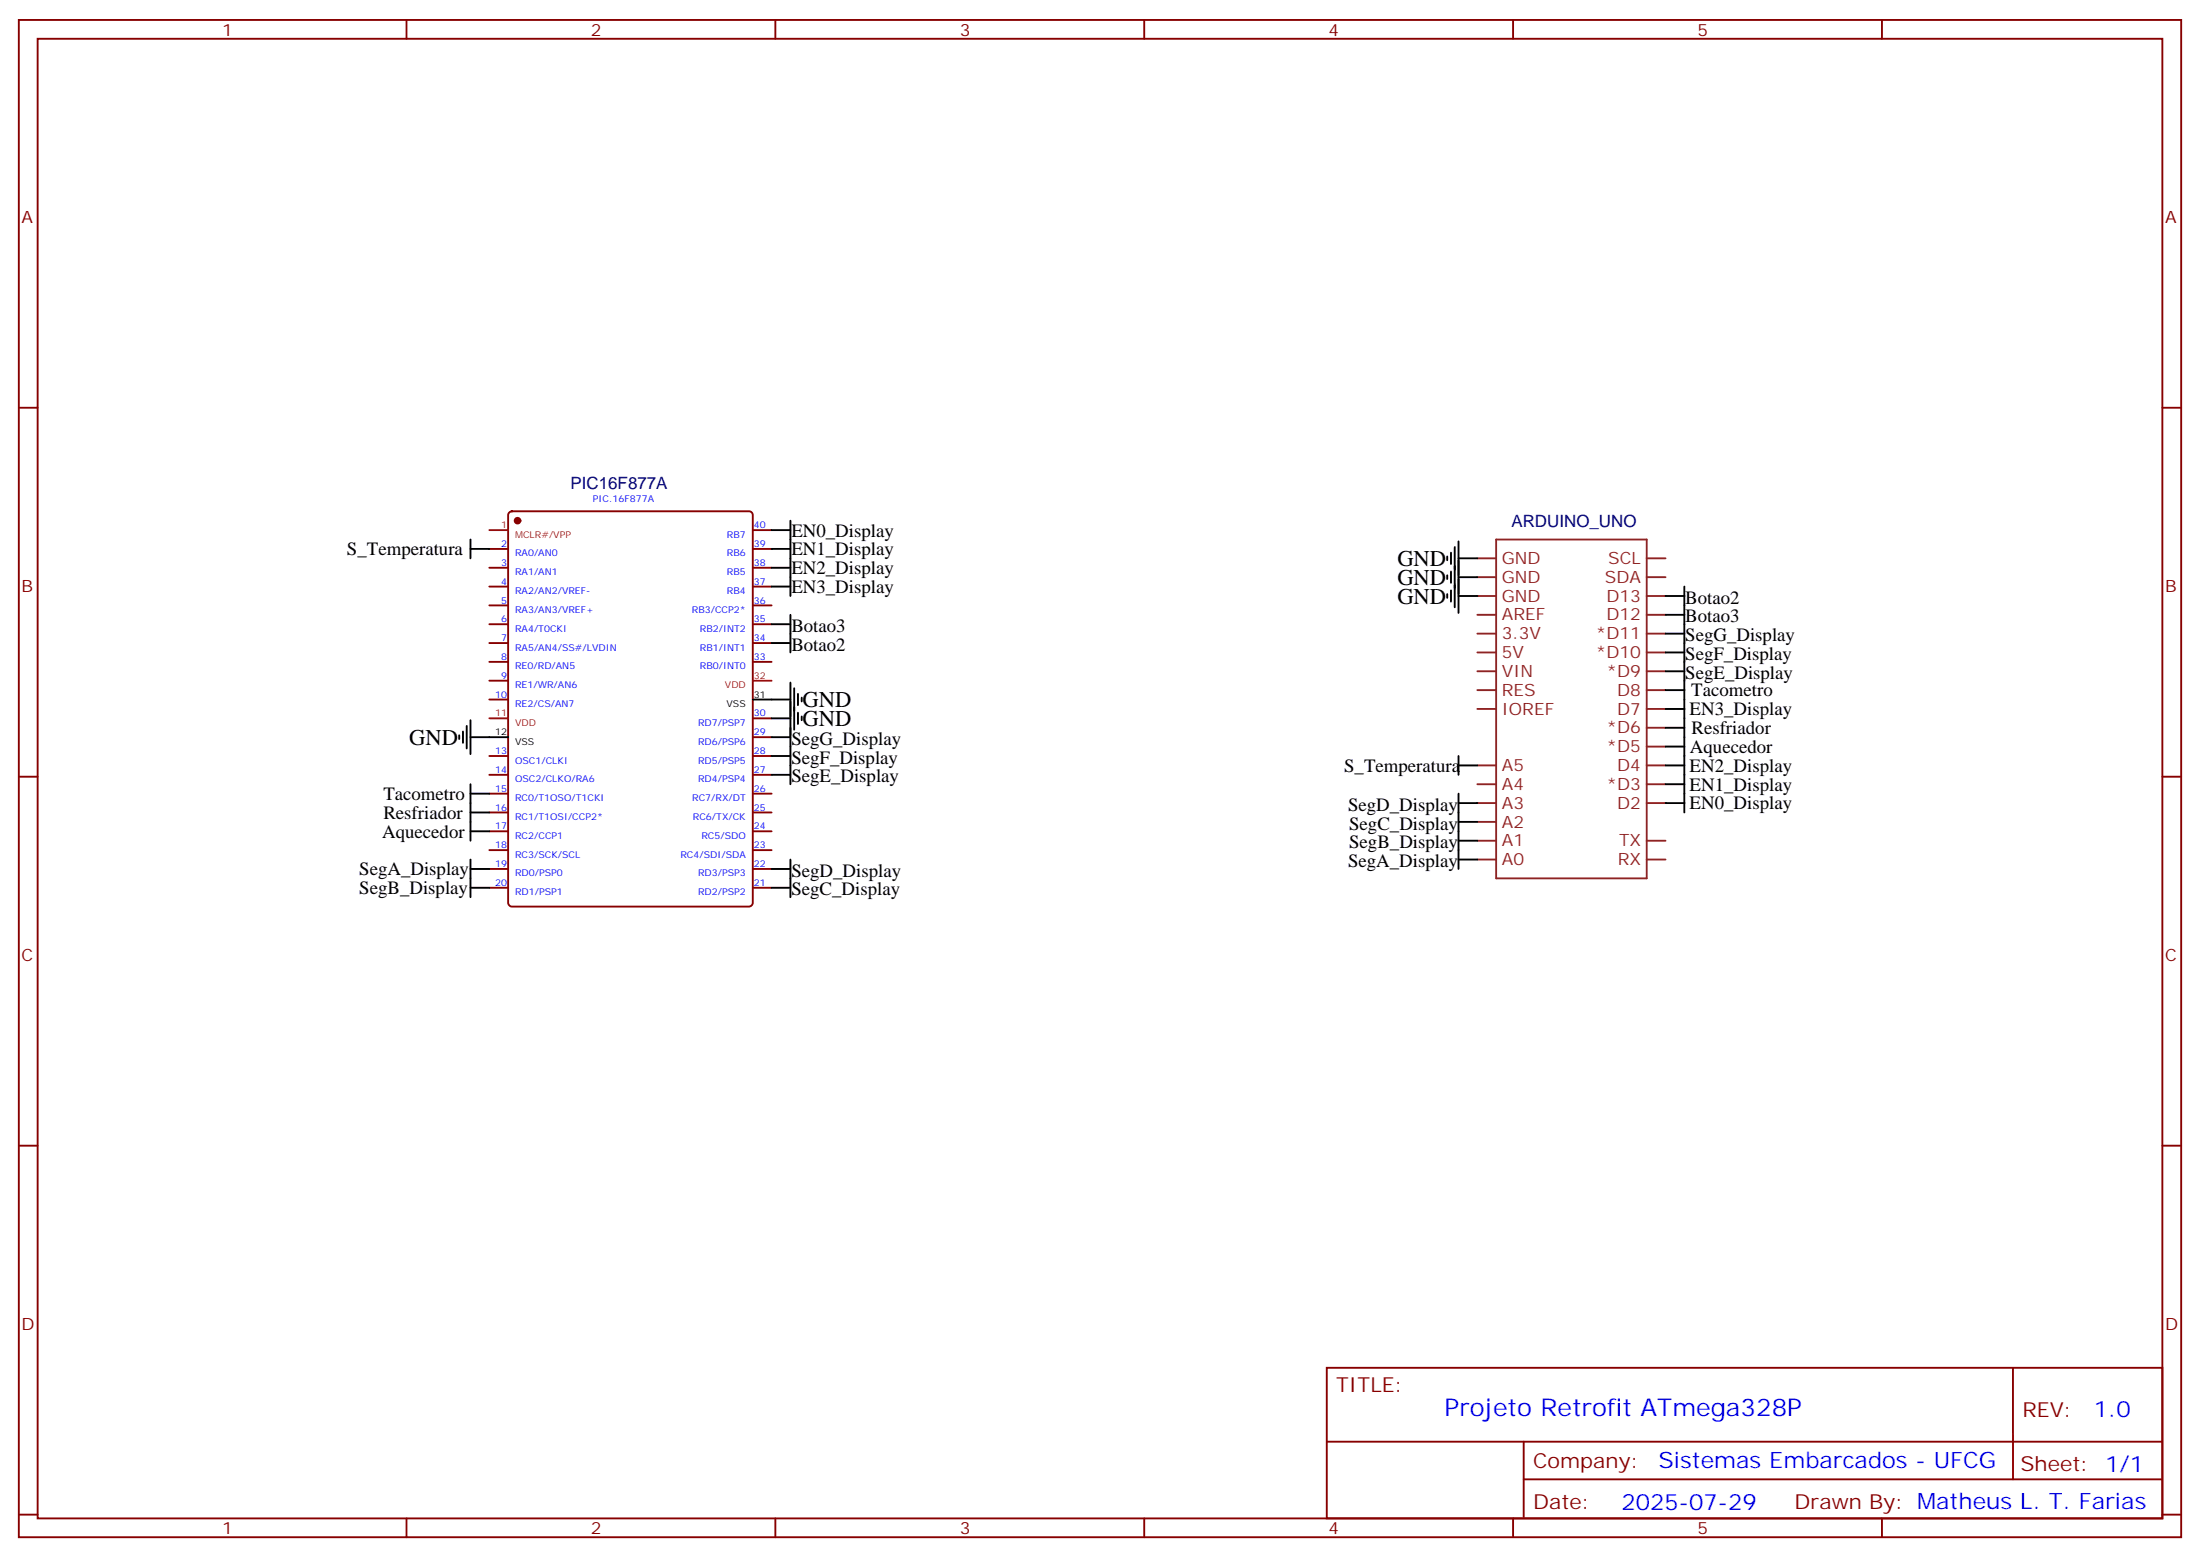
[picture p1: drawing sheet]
<svg xmlns="http://www.w3.org/2000/svg" width="412mm" height="292mm" viewBox="0 0 412 292" stroke-linecap="round" stroke-linejoin="round" font-family="sans-serif">
<g fill="none" stroke="#870000" stroke-width=".35">
<path d="M3.5 3.7h405.4v284.4h-405.4zM7.1 7.3h398.2v277.3h-398.2zM76.2 3.7v3.6M145.3 3.7v3.6M214.5 3.7v3.6M283.6 3.7v3.6M352.8 3.7v3.6M3.5 76.4h3.6M405.3 76.4h3.6M95.5 96l.5-.2h44.4a.71 .71 0 0 1 .7 .7v72.7a.76 .76 0 0 1-.7 .7h-44.4a.76 .76 0 0 1-.8-.7v-72.7zM141.1 99.3h3.5M91.7 102.9h3.5"/>
<path d="M91.7 106.4h3.5M91.7 109.9h3.5M91.7 113.5h3.5M91.7 117h3.5M141.1 102.9h3.5M141.1 106.4h3.5M141.1 109.9h3.5M141.1 113.5h3.5M141.1 117h3.5M91.7 120.5h3.5M91.7 124h3.5M91.7 127.6h3.5"/>
<path d="M91.7 131.1h3.5M141.1 120.5h3.5M141.1 124h3.5M141.1 138.1h3.5M141.1 134.6h3.5M3.5 145.6h3.6M91.7 141.7h3.5M91.7 145.2h3.5M91.7 148.7h3.5M91.7 152.3h3.5M91.7 155.8h3.5M91.7 159.3h3.5"/>
<path d="M141.1 141.7h3.5M141.1 145.2h3.5M141.1 148.7h3.5M141.1 152.3h3.5M141.1 155.8h3.5M141.1 159.3h3.5M405.3 145.6h3.6M91.7 162.8h3.5M91.7 166.4h3.5M141.1 162.8h3.5M141.1 166.4h3.5M3.5 214.7h3.6"/>
<path d="M405.3 214.7h3.6M248.7 256.3h156.6v28.3h-156.6zM377.3 256.4v20.8M248.7 270.2h156.5M285.6 277.2h119.6M285.6 270.2v14.1M3.5 283.8h3.6M76.2 284.6v3.5M145.3 284.6v3.5M214.5 284.6v3.5M283.6 284.6v3.5M352.8 284.6v3.5"/>
<path d="M405.3 283.8h3.6"/>
</g>
<circle cx="97" cy="97.6" r=".53" fill="#870000" stroke="#870000" stroke-width=".35"/>
<path d="M91.7 99.3h3.5M91.7 134.6h3.5M141.1 127.6h3.5" fill="none" stroke="#f00" stroke-width=".35"/>
<g fill="none" stroke="#000" stroke-width=".35">
<path d="M144.6 99.3h3.6M148.2 97.6v14.1M88.2 101.1v3.5M88.2 102.9h3.5M144.6 102.9h3.6M144.6 106.4h3.6M144.6 109.9h3.6M144.6 117h3.6M148.2 115.2v7.1M271.3 104.3v.7M271.3 107.8v.7M271.3 111.3v.7"/>
<path d="M272 103.6v2.1M272 107.1v2.1M272 110.6v2.1M272.7 102.5v11.3M273.4 104.6h3.5M273.4 101.5v13.4M273.4 108.2h3.5M273.4 111.7h3.5M312.2 118.7h3.5M312.2 111.7h3.5M312.2 115.2h3.5M315.7 109.9v42.4"/>
<path d="M86.1 137.8v.7M86.8 137.1v2.1M87.5 136v4.3M88.2 138.1h7M88.2 135v6.3M141.1 131.1h7.1M144.6 138.1h3.6M144.6 134.6h3.6M144.6 120.5h3.6M148.2 127.9v19.1M148.9 129v7.7M149.6 130v2.2"/>
<path d="M149.6 133.6v2.1M150.3 130.7v.7M150.3 134.3v.7M312.2 129.3h3.5M312.2 122.3h3.5M312.2 125.8h3.5M312.2 136.4h3.5M312.2 132.9h3.5M312.2 139.9h3.5M88.2 147v10.6M88.2 148.7h3.5M88.2 152.3h3.5"/>
<path d="M88.2 155.8h3.5M144.6 145.2h3.6M144.6 141.7h3.6M273.4 141.7v3.5M273.4 148.7v14.1M273.4 150.5h3.5M273.4 143.4h3.5M273.4 157.6h3.5M273.4 154h3.5M312.2 150.5h3.5M312.2 147h3.5M312.2 143.4h3.5"/>
<path d="M88.2 162.8h3.5M88.2 161.1v7M88.2 166.4h3.5M144.6 162.8h3.6M144.6 166.4h3.6M148.2 161.1v7M273.4 161.1h3.5"/>
</g>
<g fill="none" stroke="#8c2424" stroke-width=".35">
<path d="M276.9 118.7h3.6M276.9 115.2h3.6M276.9 111.7h3.6M276.9 108.2h3.6M276.9 104.6h3.6M280.5 101.1h28.2v63.5h-28.2zM308.7 118.7h3.5M308.7 115.2h3.5M308.7 111.7h3.5M308.7 108.2h3.5M308.7 104.6h3.5M276.9 132.9h3.6"/>
<path d="M276.9 129.3h3.6M276.9 125.8h3.6M276.9 122.3h3.6M308.7 139.9h3.5M308.7 136.4h3.5M308.7 132.9h3.5M308.7 129.3h3.5M308.7 125.8h3.5M308.7 122.3h3.5M276.9 157.6h3.6M276.9 150.5h3.6M276.9 147h3.6"/>
<path d="M276.9 143.4h3.6M276.9 154h3.6M308.7 157.6h3.5M308.7 150.5h3.5M308.7 147h3.5M308.7 143.4h3.5M276.9 161.1h3.6M308.7 161.1h3.5"/>
</g>
<text font-size="4.6" fill="#00f" x="270.8" y="265.4">Projeto Retrofit ATmega328P</text>
<g font-size="4.2">
<text x="261.9" y="106.1">GND</text>
<text x="261.9" y="109.6">GND</text>
<text x="261.9" y="113.1">GND</text>
<text x="150.5" y="132.5">GND</text>
<text x="150.5" y="136">GND</text>
<text x="76.7" y="139.6">GND</text>
</g>
<g font-size="4.2" fill="#00f">
<text x="392.5" y="265.6">1.0</text>
<text x="310.9" y="275.2">Sistemas Embarcados - UFCG</text>
<text x="304" y="283">2025-07-29</text>
</g>
<g font-size="3.9" fill="#800">
<text x="250.5" y="260.9">TITLE:</text>
<text x="379.1" y="265.6">REV:</text>
<text x="287.4" y="275.1">Company:</text>
<text x="378.7" y="275.7">Sheet: 1/1</text>
<text x="287.4" y="282.8">Date:</text>
<text x="336.4" y="282.9">Drawn By: Matheus L. T. Farias</text>
</g>
<g font-size="3.5">
<text x="148.3" y="100.5">EN0_Display</text>
<text x="65" y="104.1">S_Temperatura</text>
<text x="148.3" y="104.1">EN1_Display</text>
<text x="148.3" y="107.6">EN2_Display</text>
<text x="148.3" y="111.1">EN3_Display</text>
<text x="315.9" y="113.1">Botao2</text>
<text x="148.3" y="118.4">Botao3</text>
<text x="315.9" y="116.7">Botao3</text>
<text x="148.3" y="121.9">Botao2</text>
<text x="315.9" y="123.7">SegF_Display</text>
<text x="315.9" y="120.2">SegG_Display</text>
<text x="315.9" y="127.2">SegE_Display</text>
<text x="317" y="130.5">Tacometro</text>
<text x="316.7" y="134">EN3_Display</text>
<text x="317.1" y="137.6">Resfriador</text>
<text x="148.3" y="143.1">SegF_Display</text>
<text x="148.3" y="139.6">SegG_Display</text>
<text x="316.8" y="141.1">Aquecedor</text>
<text x="71.9" y="149.9">Tacometro</text>
<text x="148.3" y="146.6">SegE_Display</text>
<text x="252" y="144.7">S_Temperatura</text>
<text x="316.7" y="148.1">EN1_Display</text>
<text x="316.7" y="144.6">EN2_Display</text>
<text x="71.9" y="153.4">Resfriador</text>
<text x="252.7" y="151.9">SegD_Display</text>
<text x="252.9" y="155.5">SegC_Display</text>
<text x="316.7" y="151.7">EN0_Display</text>
<text x="71.6" y="157">Aquecedor</text>
<text x="252.9" y="159">SegB_Display</text>
<text x="67.3" y="164">SegA_Display</text>
<text x="67.3" y="167.6">SegB_Display</text>
<text x="148.3" y="167.8">SegC_Display</text>
<text x="148.3" y="164.3">SegD_Display</text>
<text x="252.7" y="162.5">SegA_Display</text>
</g>
<g font-size="3.2" fill="#800">
<text x="41.6" y="6.7">1</text>
<text x="110.8" y="6.7">2</text>
<text x="179.9" y="6.7">3</text>
<text x="249.1" y="6.7">4</text>
<text x="318.2" y="6.7">5</text>
<text x="4.1" y="41.8">A</text>
<text x="405.9" y="41.8">A</text>
<text x="4.1" y="111">B</text>
<text x="405.9" y="111">B</text>
<text x="4.1" y="180.1">C</text>
<text x="405.9" y="180.1">C</text>
<text x="4.1" y="249.3">D</text>
<text x="405.9" y="249.3">D</text>
<text x="41.6" y="287.5">1</text>
<text x="110.8" y="287.5">2</text>
<text x="179.9" y="287.5">3</text>
<text x="249.1" y="287.5">4</text>
<text x="318.2" y="287.5">5</text>
</g>
<g font-size="3.2" fill="#000080">
<text x="107" y="91.7">PIC16F877A</text>
<text x="283.3" y="98.7">ARDUINO_UNO</text>
</g>
<g font-size="3.2" fill="#8d2323">
<text x="281.5" y="105.7">GND</text>
<text x="301.5" y="105.7">SCL</text>
<text x="281.5" y="112.7">GND</text>
<text x="281.5" y="109.2">GND</text>
<text x="300.8" y="109.2">SDA</text>
<text x="301.1" y="112.7">D13</text>
<text x="281.5" y="116.3">AREF</text>
<text x="281.5" y="119.8">3.3V</text>
<text x="299.1" y="119.8">*D11</text>
<text x="301.1" y="116.3">D12</text>
<text x="281.5" y="123.3">5V</text>
<text x="299.1" y="123.3">*D10</text>
<text x="281.5" y="126.9">VIN</text>
<text x="281.5" y="130.4">RES</text>
<text x="301.1" y="126.9">*D9</text>
<text x="303.2" y="130.4">D8</text>
<text x="281.5" y="133.9">IOREF</text>
<text x="301.1" y="137.4">*D6</text>
<text x="303.2" y="133.9">D7</text>
<text x="301.1" y="141">*D5</text>
<text x="281.5" y="148">A4</text>
<text x="281.5" y="144.5">A5</text>
<text x="301.1" y="148">*D3</text>
<text x="303.2" y="144.5">D4</text>
<text x="281.5" y="155.1">A2</text>
<text x="281.5" y="151.6">A3</text>
<text x="303.2" y="151.6">D2</text>
<text x="281.5" y="158.6">A1</text>
<text x="303.5" y="158.6">TX</text>
<text x="281.5" y="162.1">A0</text>
<text x="303.2" y="162.1">RX</text>
</g>
<g font-size="1.8" fill="#00f">
<text x="111.1" y="94.1">PIC.16F877A</text>
<text x="136.3" y="100.8">RB7</text>
<text x="141.3" y="99">40</text>
<text x="94" y="102.5">2</text>
<text x="94" y="106">3</text>
<text x="96.6" y="104.3">RA0/AN0</text>
<text x="96.6" y="107.8">RA1/AN1</text>
<text x="136.3" y="107.8">RB5</text>
<text x="136.3" y="104.3">RB6</text>
<text x="141.3" y="106">38</text>
<text x="141.3" y="102.5">39</text>
<text x="94" y="109.6">4</text>
<text x="94" y="113.1">5</text>
<text x="96.6" y="111.3">RA2/AN2/VREF-</text>
<text x="136.3" y="111.3">RB4</text>
<text x="141.3" y="113.1">36</text>
<text x="141.3" y="109.6">37</text>
<text x="94" y="116.6">6</text>
<text x="96.6" y="114.9">RA3/AN3/VREF+</text>
<text x="96.6" y="118.4">RA4/T0CKI</text>
<text x="129.7" y="114.9">RB3/CCP2*</text>
<text x="131.2" y="118.4">RB2/INT2</text>
<text x="141.3" y="116.6">35</text>
<text x="94" y="120.2">7</text>
<text x="94" y="123.7">8</text>
<text x="96.6" y="121.9">RA5/AN4/SS#/LVDIN</text>
<text x="96.6" y="125.4">RE0/RD/AN5</text>
<text x="131.2" y="125.4">RB0/INT0</text>
<text x="131.2" y="121.9">RB1/INT1</text>
<text x="141.3" y="123.7">33</text>
<text x="141.3" y="120.2">34</text>
<text x="92.8" y="130.7">10</text>
<text x="94" y="127.2">9</text>
<text x="96.6" y="129">RE1/WR/AN6</text>
<text x="96.6" y="132.5">RE2/CS/AN7</text>
<text x="130.8" y="136">RD7/PSP7</text>
<text x="141.3" y="137.8">29</text>
<text x="141.3" y="134.3">30</text>
<text x="92.8" y="141.3">13</text>
<text x="96.6" y="143.1">OSC1/CLKI</text>
<text x="130.8" y="143.1">RD5/PSP5</text>
<text x="130.8" y="139.6">RD6/PSP6</text>
<text x="141.3" y="141.3">28</text>
<text x="92.8" y="144.9">14</text>
<text x="92.8" y="148.4">15</text>
<text x="96.6" y="146.6">OSC2/CLKO/RA6</text>
<text x="130.8" y="146.6">RD4/PSP4</text>
<text x="141.3" y="148.4">26</text>
<text x="141.3" y="144.9">27</text>
<text x="92.8" y="151.9">16</text>
<text x="92.8" y="155.4">17</text>
<text x="96.6" y="150.1">RC0/T1OSO/T1CKI</text>
<text x="96.6" y="153.7">RC1/T1OSI/CCP2*</text>
<text x="129.7" y="150.1">RC7/RX/DT</text>
<text x="129.9" y="153.7">RC6/TX/CK</text>
<text x="141.3" y="155.4">24</text>
<text x="141.3" y="151.9">25</text>
<text x="92.8" y="159">18</text>
<text x="96.6" y="157.2">RC2/CCP1</text>
<text x="96.6" y="160.7">RC3/SCK/SCL</text>
<text x="127.6" y="160.7">RC4/SDI/SDA</text>
<text x="131.5" y="157.2">RC5/SDO</text>
<text x="141.3" y="159">23</text>
<text x="92.8" y="162.5">19</text>
<text x="92.8" y="166">20</text>
<text x="96.6" y="164.3">RD0/PSP0</text>
<text x="96.6" y="167.8">RD1/PSP1</text>
<text x="130.8" y="167.8">RD2/PSP2</text>
<text x="130.8" y="164.3">RD3/PSP3</text>
<text x="141.3" y="166">21</text>
<text x="141.3" y="162.5">22</text>
</g>
<g font-size="1.8" fill="#f00">
<text x="94" y="99">1</text>
<text x="96.6" y="100.8">MCLR#/VPP</text>
<text x="135.9" y="129">VDD</text>
<text x="141.3" y="127.2">32</text>
<text x="92.8" y="134.3">11</text>
<text x="96.6" y="136">VDD</text>
</g>
<g font-size="1.8">
<text x="141.3" y="130.7">31</text>
<text x="92.8" y="137.8">12</text>
<text x="136.2" y="132.5">VSS</text>
<text x="96.6" y="139.6">VSS</text>
</g>
</svg>
